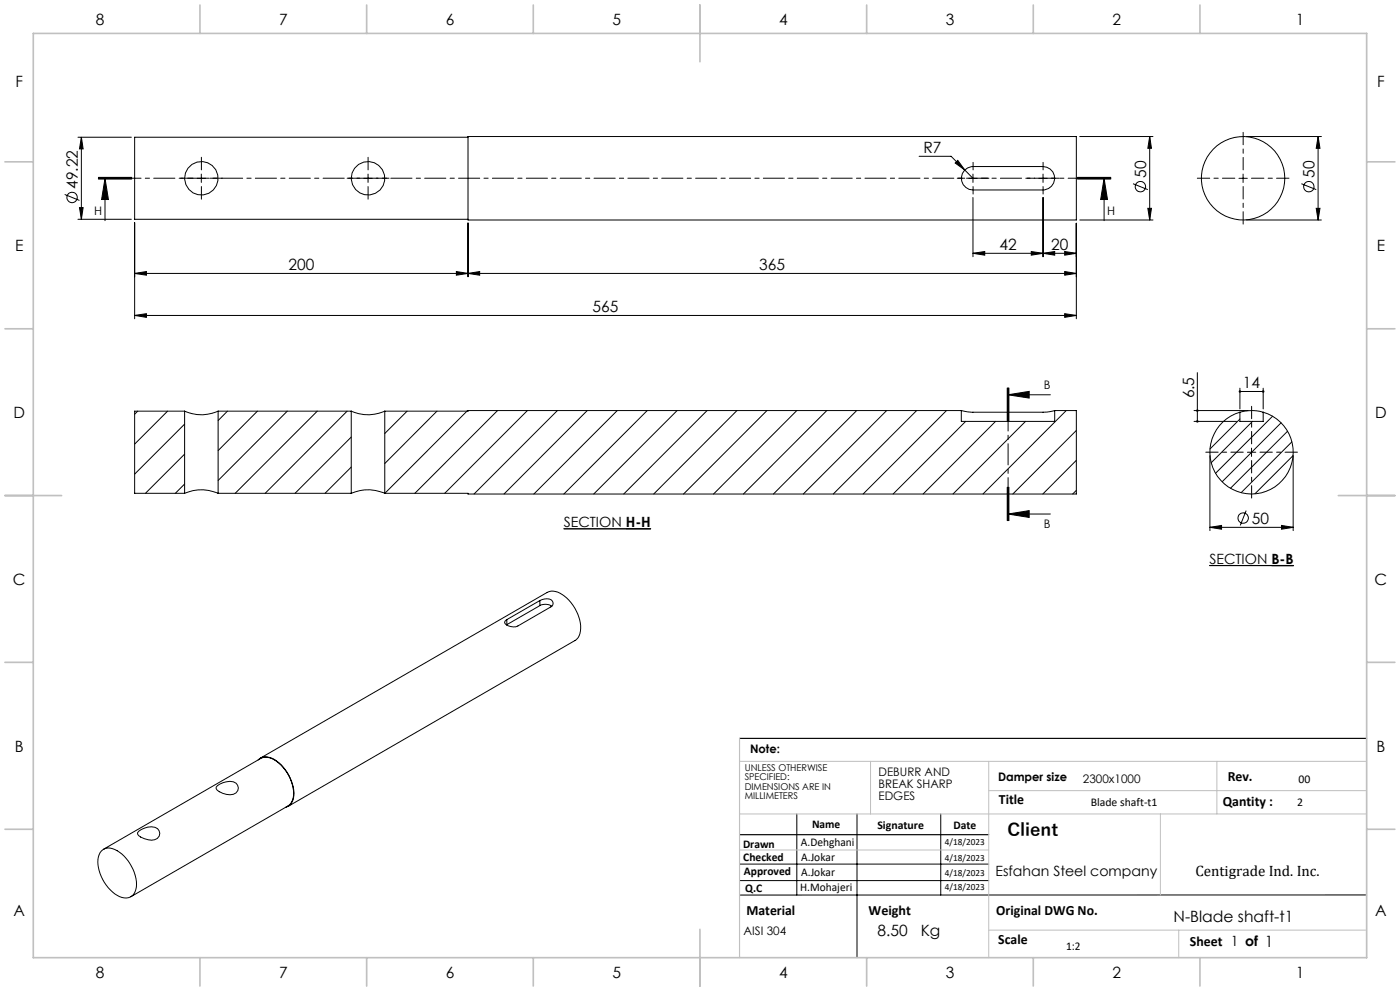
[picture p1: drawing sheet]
<svg xmlns="http://www.w3.org/2000/svg" width="420mm" height="297mm" viewBox="0 0 420 297" stroke-linecap="round" stroke-linejoin="round" font-family="sans-serif">
<g fill="none" stroke="#000" stroke-width=".3">
<path d="M19.4 58.3l4.4 1.8M23.4 41.1h16M24.4 41.1l.5 3.5h-1.1zM24.4 41.1v24.6M29.5 53.7h10zM29.5 53.4h10M29.5 53.2h10M31.5 53.4l1 6.4h-2zM31.5 53.4v12.7M59.2 53.4h2.5M60.4 52.2v2.5M109.1 53.4h2.6"/>
<path d="M110.4 52.2v2.5M140.4 40.9h182.5v25h-182.5zM140.4 41.1h-100v24.6h100M275.7 46.8h9.6l4.1 4.1M287.3 48.1l2.1 2.8-2.8-2zM289.3 51l1-.7 1.6-.4h21a3.5 3.5 0 0 1 3.5 3.5 3.5 3.5 0 0 1-3.5 3.5h-21a3.5 3.5 0 0 1-3.2-2.1 3.5 3.5 0 0 1 .6-3.8zM289.4 50.9l2.5 2.5M290.7 53.4h2.5M291.9 59.2v17.7M291.9 52.2v2.5M311.6 53.4h2.5M312.9 52.2v2.5"/>
<path d="M312.9 59.2v17.7M323.2 53.4h10M323.2 53.2h10M323.2 53.7h10M323.9 40.9h22M331.2 53.4l1 6.4h-2zM331.2 53.4v12.7M339.9 55.1l4.4 1.7M344.9 40.9l.5 3.5h-1.1zM344.9 40.9v25M371.7 53.4h2.5M372.9 52.2v2.5"/>
<path d="M373.9 40.9h22.5M390.4 55.1l4.5 1.7M395.4 40.9l.6 3.5h-1.1zM395.4 40.9v25M23.4 65.7h16M23.8 62.2h1.1l-.5 3.5zM40.4 66.7v28.8M140.4 66.7v16.2M291.9 75.9l3.5-.5v1.1zM291.9 75.9h31M309.4 75.4l3.5 .5-3.5 .6zM312.9 75.9l3.5-.5v1.1z"/>
<path d="M319.4 75.4l3.5 .5-3.5 .6zM322.9 66.9v28.6M323.9 65.9h22M344.3 62.4h1.1l-.5 3.5zM373.9 65.9h22.5M394.9 62.4h1.1l-.6 3.5zM40.4 81.9l3.5-.5v1.1zM40.4 94.5l3.5-.5v1.1zM40.4 81.9h282.5M40.4 94.5h282.5M136.9 81.4l3.5 .5-3.5 .6zM140.4 81.9l3.5-.5v1.1z"/>
<path d="M319.4 81.4l3.5 .5-3.5 .6zM319.4 94l3.5 .5-3.5 .6zM302.2 116.3v10M302.4 118.3l6.4-1v2zM302.4 118.3h12.7M302.4 116.3v10M302.7 116.3v10M359.2 111.7v14.6M372 116.3v6.3M372 117.3h7M379 116.3v6.3M41.3 123.2l-.9 .9"/>
<path d="M50.3 123.2l-9.9 9.9M55.4 123.2a12 12 0 0 0 10 0M55.4 123.2h-15v24.6h15M55.4 123.2v24.6M55.4 127.1l-15 15M55.4 136.1l-11.8 11.7M65.4 123.2v24.6M65.4 123.2h40M68.2 123.2l-2.8 2.8M77.2 123.2l-11.8 11.8M86.2 123.2l-20.8 20.8M95.2 123.2l-24.6 24.6"/>
<path d="M104.1 123.2l-24.5 24.6M105.4 123.2a12 12 0 0 0 10 0M105.4 123.2v24.6M105.4 140l-7.9 7.8M105.4 131l-16.9 16.8M115.4 123.2v24.6M122.1 123.2l-6.7 6.7M131.1 123.2l-15.7 15.7M140.1 123.2l-24.6 24.6M149.3 123l-24.8 24.8M158.2 123l-24.8 24.8M167.2 123l-25 25.1"/>
<path d="M176.2 123l-25 25.1M185.2 123l-25 25.1M194.2 123l-25 25.1M203.1 123l-25 25.1M212.1 123l-25 25.1M221.1 123l-25 25.1M230.1 123l-25 25.1M239 123l-24.9 25.1M248 123l-25 25.1M257 123l-25 25.1M266 123l-25 25.1M275 123l-25 25.1"/>
<path d="M284 123l-25.1 25.1M288.4 123l3 .5h21.5l3.5-.5M288.4 123h-148v.2h-25M288.4 123v3.3h28v-3.3M289.7 126.3l-21.8 21.8M298.7 126.3l-21.8 21.8M307.7 126.3l-21.8 21.8M316.4 123h6.5v25.1h-182.5v-.3h-25M319.9 123l-25 25.1M322.9 129l-19.1 19.1M322.9 138l-10.1 10.1M358.2 126.3h12.8"/>
<path d="M358.2 123h16.3M363 136.6v22.4M372 123.5a12.5 12.5 0 0 0-6.7 19.3 12.5 12.5 0 0 0 20.4 0 12.5 12.5 0 0 0-6.7-19.3M372 123.5a12.5 12.5 0 0 1 7 0M372 123.5v2.8h7v-2.8M372 125.6l-9 8.9M374.2 135.5h2.5M375.5 134.3v2.5M375.7 126.3l-12.3 12.4M381.8 124.7l-17.1 17.1M384.3 126.7l-17.7 17.7M386.3 129.3l-17.2 17"/>
<path d="M387.6 132.4l-15.2 15.2M387.9 136.6l-11.4 11.4M387.9 136.6v22.4M55.4 147.8a12.3 12.3 0 0 1 10 0M55.4 145.1l-2.8 2.7M65.4 147.8h40M105.4 147.8a12.3 12.3 0 0 1 10 0M169.1 158.5h26.1M302.2 146v10M302.4 154.1l6.4-1.1v2.1zM302.4 154.1h12.7M302.4 146v10"/>
<path d="M302.7 146v10M322.9 147l-1.1 1.1M363 158l3.5-.5v1.1zM363 158h24.9M373.8 153l-1.7 4.5M384.5 157.5l3.4 .5-3.4 .6zM162 180a3.1 3.1 0 0 1 3.8 .2 1.16 1.16 0 0 1-.6 1.7l-9.8 5.7a3.4 3.4 0 0 1-4-1l.1-.4 .5-.5M162 180l-10 5.7M162 180v1.5M362.8 169.5h25.3M152 185.7v1.5M152 187.2l-.1 .1"/>
<path d="M162 181.5a3.5 3.5 0 0 1 3.6 .2M162 181.5l-10 5.7M65.3 235.4a5.4 5.4 0 0 1 5.5-.7 2.02 2.02 0 0 1 .4 2.4 2.02 2.02 0 0 1-2.2 1.1l-1-.1-2.1-.8a1.46 1.46 0 0 1-1.1-1.4zM77.5 227.7a4 4 0 0 1 5.5 .4 12.6 12.6 0 0 1 5.1 11l-.2 .7a3.1 3.1 0 0 1-2.2 2.2M78.1 227.2l86-49.7a4.5 4.5 0 0 1 5.3 1.2 12.1 12.1 0 0 1 4.6 11.1 3.2 3.2 0 0 1-1.5 2.2l-86 49.6M30.4 255.1a3.6 3.6 0 0 1 4.7-.2 12.3 12.3 0 0 1 5.7 11.6 3.3 3.3 0 0 1-5 2.2 12.1 12.1 0 0 1-6.3-11.9zM31 254.5l47.2-27.2a4.7 4.7 0 0 1 5.5 1.4 12.1 12.1 0 0 1 4.2 10.6l-.5 1.2-1 1-47.1 27.2M41.7 249.1a5.2 5.2 0 0 1 5.6-.7 2.02 2.02 0 0 1 .4 2.4 2.02 2.02 0 0 1-2.2 1l-1.1-.1-2.1-.8a1.46 1.46 0 0 1-1-1.3zM221.9 259h74.7M239 243.9v24.3M257.1 243.9v43.1M282.2 243.9v24.3"/>
<path d="M221.9 263.9h74.7M410 268.2h-188.1"/>
<circle cx="21.6" cy="59.2" r="1.55"/>
<circle cx="60.4" cy="53.4" r="5"/>
<circle cx="110.4" cy="53.4" r="5"/>
<circle cx="342.1" cy="55.9" r="1.55"/>
<circle cx="372.9" cy="53.4" r="12.5"/>
<circle cx="392.7" cy="56" r="1.56"/>
<circle cx="372.9" cy="155.3" r="1.56"/>
</g>
<path d="M187.7 158.5h7.6M381.4 169.5h6.7" fill="none" stroke="#000" stroke-width=".4"/>
<g fill="none" stroke="#000" stroke-width=".3" stroke-dasharray="15.2 1.3 1.3 1.3">
<path d="M57.9 53.4h-3.8M60.4 50.9v-3.8M60.4 55.9v3.8M62.9 53.4h3.8M107.9 53.4h-3.8M110.4 50.9v-3.8M110.4 55.9v3.8M112.9 53.4h3.8M289.4 53.4h-2.2M291.9 50.9v-2.2M291.9 55.9v2.3M294.4 53.4h2.3"/>
<path d="M310.4 53.4h-2.2M312.9 50.9v-2.2M312.9 55.9v2.3M315.4 53.4h2.3"/>
</g>
<path d="M370.4 53.4h-11.2M372.9 50.9v-11.2M372.9 55.9v11.3M375.4 53.4h11.3M373 135.5h-11.3M375.5 133v-11.2M375.5 138v11.3M378 135.5h11.2" fill="none" stroke="#000" stroke-width=".3" stroke-dasharray="15.2 1.3 1.3 1.3" stroke-dashoffset="11.5"/>
<path d="M333.2 53.4h-303.7" fill="none" stroke="#000" stroke-width=".3" stroke-dasharray="6.3 1.3 1.3 1.3" stroke-dashoffset="3.7"/>
<path d="M302.4 116.3v39.7" fill="none" stroke="#000" stroke-width=".3" stroke-dasharray="6.3 1.3 1.3 1.3" stroke-dashoffset="3.6"/>
<path d="M221.9 221.3h188.1M221.9 250.2h74.7" fill="none" stroke="#000" stroke-width=".35"/>
<path d="M221.9 228.2h188.1M261.2 228.2v15.7M296.6 228.2v58.8M296.6 237h113.4M365.1 228.2v15.7M221.9 243.9h188.1M221.9 254.7h74.7M348.1 243.9v24.3M296.6 278.8h113.4M353.6 278.8v8.2" fill="none" stroke="#c0c0c0" stroke-width=".3"/>
<path d="M221.9 221.3v65.7" fill="none" stroke="#c0c0c0" stroke-width=".35"/>
<g fill="none" stroke="#c0c0c0" stroke-width=".5">
<path d="M10 10h400v277h-400zM60 1.5v8.5M110 1.5v8.5M160 1.5v8.5M210 1.5v17M260 1.5v8.5M310 1.5v8.5M360 1.5v8.5M1.5 48.5h8.5M410 48.5h8.5M1.5 98.5h8.5M410 98.5h8.5"/>
<path d="M1.5 148.5h17M401.5 148.5h17M1.5 198.5h8.5M410 198.5h8.5M1.5 248.5h8.5M410 248.5h8.5M210 278.5v17M60 287v8.5M110 287v8.5M160 287v8.5M260 287v8.5M310 287v8.5"/>
<path d="M360 287v8.5"/>
</g>
<g fill="#000">
<path d="M24.4 41.1l.5 3.5h-1.1zM23.8 62.2h1.1l-.5 3.5zM344.9 40.9l.5 3.5h-1.1zM344.3 62.4h1.1l-.5 3.5zM395.4 40.9l.6 3.5h-1.1zM394.9 62.4h1.1l-.6 3.5z"/>
<path d="M331.2 53.4l1 6.4h-2zM31.5 53.4l1 6.4h-2z"/>
<path d="M312.9 75.9l3.5-.5v1.1zM319.4 75.4l3.5 .5-3.5 .6zM291.9 75.9l3.5-.5v1.1zM309.4 75.4l3.5 .5-3.5 .6zM140.4 81.9l3.5-.5v1.1zM319.4 81.4l3.5 .5-3.5 .6zM40.4 81.9l3.5-.5v1.1zM136.9 81.4l3.5 .5-3.5 .6zM287.3 48.1l-.7 .8 2.8 2zM40.4 94.5l3.5-.5v1.1zM319.4 94l3.5 .5-3.5 .6z"/>
<path d="M302.4 118.3l6.4-1v2zM302.4 154.1l6.4-1.1v2.1z"/>
<path d="M378.7 117a.37 .37 0 0 0 .1 .7 .37 .37 0 0 0 .5-.4h-.3h.3l-.2-.3zM371.7 117.1l-.1 .2h.4h-.4a.37 .37 0 0 0 .5 .3 .37 .37 0 0 0 .2-.5 .37 .37 0 0 0-.6 0z"/>
<path d="M358.9 126.1v.4l.3 .1v-.3v.3a.37 .37 0 0 0 .3-.5 .37 .37 0 0 0-.6 0zM358.9 122.8a.37 .37 0 0 0 .1 .6 .37 .37 0 0 0 .5-.2 .37 .37 0 0 0-.3-.5v.3v-.3z"/>
<path d="M363 158l3.5-.5v1.1zM384.5 157.5l3.4 .5-3.4 .6z"/>
</g>
<text font-size="5.3" x="302.2" y="250.7">Client</text>
<g font-size="4.7">
<text x="28.7" y="7.6">8</text>
<text x="83.7" y="7.6">7</text>
<text x="133.7" y="7.6">6</text>
<text x="183.7" y="7.6">5</text>
<text x="233.7" y="7.6">4</text>
<text x="283.7" y="7.6">3</text>
<text x="333.7" y="7.6">2</text>
<text x="388.7" y="7.6">1</text>
<text x="4.6" y="26.1">F</text>
<text x="413.1" y="26.1">F</text>
<text x="277" y="45.8">R7</text>
<text x="343.9" y="53.4" transform="rotate(-90 343.9 53.4)">50</text>
<text x="394.4" y="53.4" transform="rotate(-90 394.4 53.4)">50</text>
<text x="23.4" y="56.6" transform="rotate(-90 23.4 56.6)">49.22</text>
<text x="4.5" y="75.3">E</text>
<text x="299.8" y="74.9">42</text>
<text x="315.3" y="74.9">20</text>
<text x="413" y="75.3">E</text>
<text x="86.5" y="80.9">200</text>
<text x="227.8" y="80.9">365</text>
<text x="177.8" y="93.5">565</text>
<text x="358.2" y="119.4" transform="rotate(-90 358.2 119.4)">6.5</text>
<text x="372.9" y="116.3">14</text>
<text x="4" y="125.3">D</text>
<text x="412.5" y="125.3">D</text>
<text x="375.5" y="157">50</text>
<text x="3.9" y="175.3">C</text>
<text x="412.4" y="175.3">C</text>
<text x="4.4" y="225.3">B</text>
<text x="412.9" y="225.3">B</text>
<text x="4" y="274.6">A</text>
<text x="412.5" y="274.6">A</text>
<text x="263.3" y="280.5">8.50</text>
<text x="276.2" y="280.5">Kg</text>
<text x="352.1" y="276.4">N-Blade shaft-t1</text>
<text x="28.7" y="293.1">8</text>
<text x="83.7" y="293.1">7</text>
<text x="133.7" y="293.1">6</text>
<text x="183.7" y="293.1">5</text>
<text x="233.7" y="293.1">4</text>
<text x="283.7" y="293.1">3</text>
<text x="333.7" y="293.1">2</text>
<text x="388.7" y="293.1">1</text>
</g>
<text font-size="4.5" x="358.6" y="262.6">Centigrade Ind. Inc.</text>
<g font-size="4.2">
<text x="169.2" y="158">SECTION H-H</text>
<text x="362.9" y="169.1">SECTION B-B</text>
<text x="368.3" y="234.1">Rev.</text>
<text x="299.7" y="240.9">Title</text>
<text x="366.8" y="241.6">Qantity :</text>
<text x="298.6" y="262.6">Esfahan Steel company</text>
<text x="223.9" y="274.2">Material</text>
<text x="260.6" y="274.2">Weight</text>
<text x="298.9" y="274.2">Original DWG No.</text>
<text x="299.5" y="282.8">Scale</text>
<text x="357" y="283.6">Sheet 1 of 1</text>
</g>
<g font-size="3.5">
<text x="28.2" y="64.5">H</text>
<text x="332.2" y="64.5">H</text>
<text x="313.1" y="116.7">B</text>
<text x="313.1" y="158.2">B</text>
<text x="225" y="225.7">Note:</text>
<text x="263.6" y="232.6">DEBURR AND</text>
<text x="263.6" y="236.1">BREAK SHARP</text>
<text x="263.6" y="239.7">EDGES</text>
<text x="299.4" y="234.1">Damper size</text>
<text x="324.9" y="234.7">2300x1000</text>
<text x="389.6" y="234.7">00</text>
<text x="327.2" y="241.6">Blade shaft-t1</text>
<text x="389.2" y="241.6">2</text>
<text x="243.6" y="248.1">Name</text>
<text x="263.2" y="248.5">Signature</text>
<text x="286" y="248.5">Date</text>
<text x="222.9" y="254">Drawn</text>
<text x="240.3" y="253.6">A.Dehghani</text>
<text x="240.4" y="257.9">A.Jokar</text>
<text x="223" y="258.1">Checked</text>
<text x="223.2" y="262.1">Approved</text>
<text x="240.4" y="262.4">A.Jokar</text>
<text x="223.6" y="267.4">Q.C</text>
<text x="240.1" y="267.1">H.Mohajeri</text>
<text x="223.1" y="280.2">AISI 304</text>
<text x="319.8" y="284.6">1:2</text>
</g>
<g font-size="2.8">
<text x="223.4" y="231">UNLESS OTHERWISE</text>
<text x="223.4" y="233.8">SPECIFIED:</text>
<text x="223.4" y="236.7">DIMENSIONS ARE IN</text>
<text x="223.4" y="239.5">MILLIMETERS</text>
<text x="283.5" y="253.2">4/18/2023</text>
<text x="283.5" y="258.1">4/18/2023</text>
<text x="283.5" y="262.7">4/18/2023</text>
<text x="283.5" y="266.6">4/18/2023</text>
</g>
</svg>
